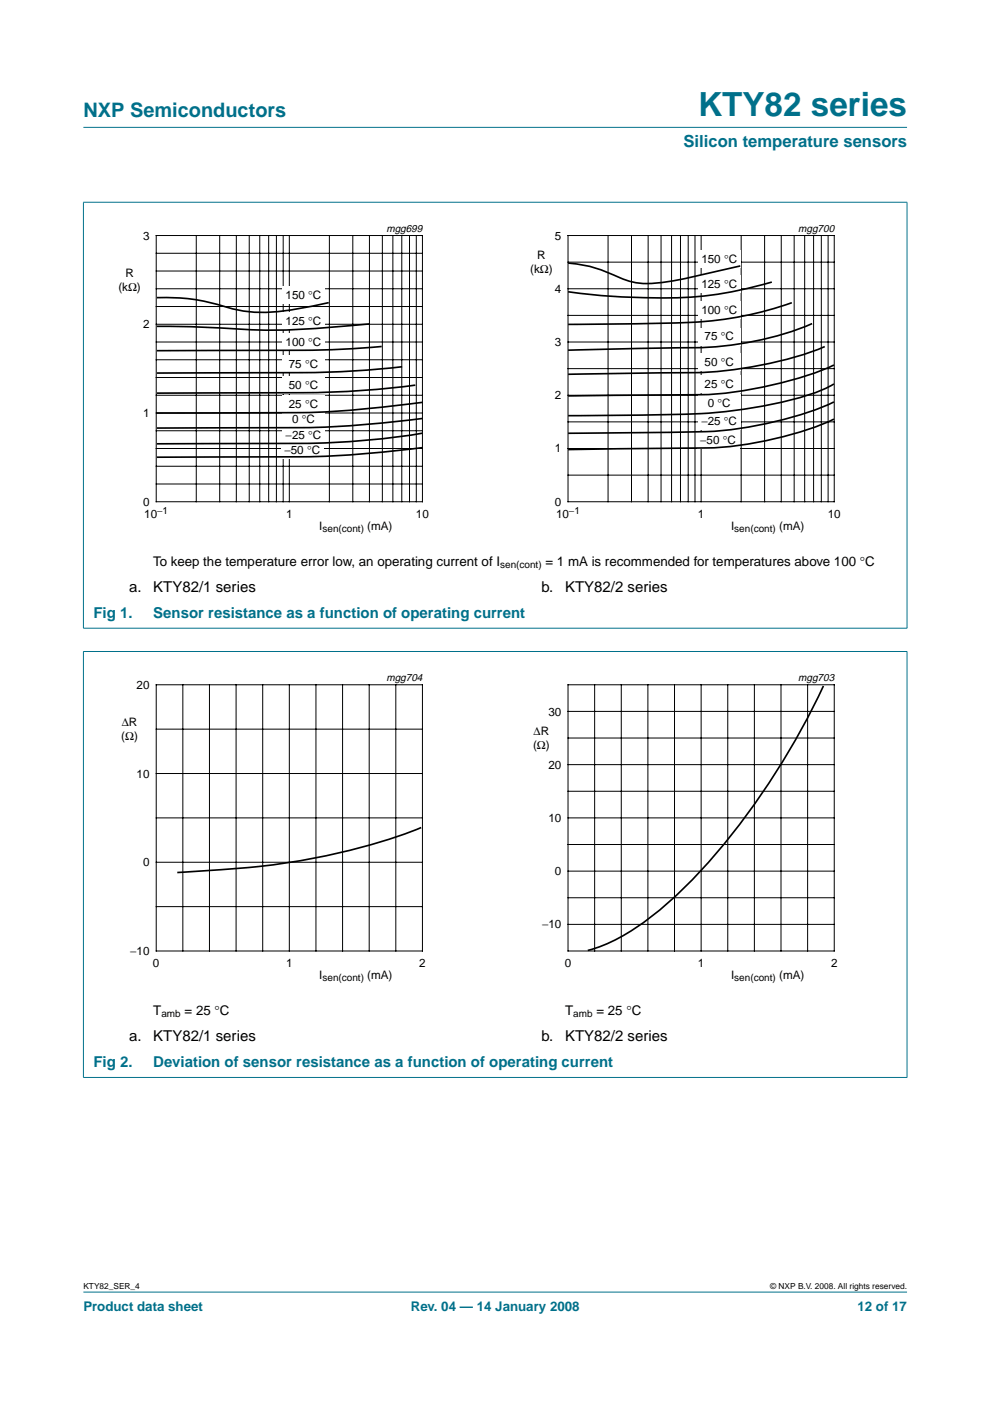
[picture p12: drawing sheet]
<svg xmlns="http://www.w3.org/2000/svg" width="210mm" height="297mm" viewBox="0 0 210 297" stroke-linecap="round" stroke-linejoin="round" font-family="sans-serif">
<g fill="#00708a" stroke="#00708a" stroke-width=".21">
<path d="M17.7 273.9h174.6z"/>
<path d="M17.7 27h174.6z"/>
<path d="M17.7 42.9v90.2z"/>
<path d="M192.3 42.9v90.2z"/>
<path d="M17.6 42.9h174.8z"/>
<path d="M17.6 133.2h174.8z"/>
</g>
<path d="M20.4 47.1h81.9v66.3h-81.9z" fill="none" stroke="#fff" stroke-width=".21"/>
<g fill="none" stroke="#000" stroke-width=".21">
<path d="M33.1 49.9h56.5v56.5h-56.5zM33.1 57.5h56.5M33.1 53.7h56.5M41.6 49.9v56.5M46.6 49.9v56.5M50.1 49.9v56.5M52.8 49.9v56.5M55.1 49.9v56.5M57 49.9v56.5M58.6 49.9v56.5M60 49.9v56.5M61.3 49.9v56.5"/>
<path d="M69.8 49.9v56.5M74.8 49.9v56.5M78.3 49.9v56.5M81.1 49.9v56.5M83.3 49.9v56.5M85.2 49.9v56.5M86.8 49.9v56.5M88.3 49.9v56.5M33.1 76.3h56.5M33.1 72.5h56.5M33.1 68.8h56.5M33.1 65h56.5"/>
<path d="M33.1 61.2h56.5M33.1 98.9h56.5M33.1 95.1h56.5M33.1 91.3h56.5M33.1 87.6h56.5M33.1 80h56.5M33.1 83.8h56.5M33.1 102.6h56.5"/>
</g>
<g fill="#fff">
<path d="M59.8 60.8h9.1v3.6h-9.1z"/>
<path d="M59.8 66.2h9.1v3.7h-9.1z"/>
<path d="M59.8 70.7h9.1v3.6h-9.1z"/>
<path d="M59.8 75.4h9.1v3.7h-9.1z"/>
<path d="M59.8 79.9h9.1v3.6h-9.1z"/>
<path d="M59.8 83.9h9.1v3.7h-9.1z"/>
<path d="M59.8 87.2h9.1v3.6h-9.1z"/>
<path d="M59.8 90.5h9.1v3.7h-9.1z"/>
<path d="M59.6 93.7h9v3.6h-9z"/>
</g>
<path d="M33.3 63.1a42.8 42.8 0 0 1 16.1 2.4 32.8 32.8 0 0 0 14.9-.2l5.4-1.1M78.4 68.7a164.9 164.9 0 0 1-28.1 1l-9.7-.4-7.3-.1M80.9 73.5a247.6 247.6 0 0 1-26.9 .8l-20.7 .1M85.3 77.8a231.2 231.2 0 0 1-31.3 1.2l-20.7 .1M88.1 81.7a209.3 209.3 0 0 1-31.8 1.6l-23 .1M89.6 94.9a227.4 227.4 0 0 1-35.6 2h-20.7M89.6 91.8a179.8 179.8 0 0 1-33.3 2.2l-23 .1M89.6 88.7a227.4 227.4 0 0 1-35.6 2l-20.7 .1M89.6 85.3a222.9 222.9 0 0 1-38 2.2l-18.3 .1" fill="none" stroke="#000" stroke-width=".35"/>
<path d="M107.7 47.1h81.9v66.3h-81.9z" fill="none" stroke="#fff" stroke-width=".21"/>
<g fill="none" stroke="#000" stroke-width=".21">
<path d="M120.4 49.9h56.5v56.5h-56.5zM120.4 55.6h56.5M128.9 49.9v56.5M133.9 49.9v56.5M137.4 49.9v56.5M140.2 49.9v56.5M142.4 49.9v56.5M144.3 49.9v56.5M145.9 49.9v56.5M147.4 49.9v56.5M148.7 49.9v56.5M157.1 49.9v56.5"/>
<path d="M162.1 49.9v56.5M165.6 49.9v56.5M168.4 49.9v56.5M170.6 49.9v56.5M172.5 49.9v56.5M174.1 49.9v56.5M175.6 49.9v56.5M120.4 66.9h56.5M120.4 78.2h56.5M120.4 61.2h56.5M120.4 72.5h56.5M120.4 89.4h56.5"/>
<path d="M120.4 83.8h56.5M120.4 95.1h56.5M120.4 100.7h56.5"/>
</g>
<g fill="#fff">
<path d="M148 53.1h9v3.6h-9z"/>
<path d="M148 58.4h9v3.7h-9z"/>
<path d="M148 63.9h9v3.6h-9z"/>
<path d="M148 69.5h9v3.7h-9z"/>
<path d="M148 75h9v3.6h-9z"/>
<path d="M148 79.6h9v3.6h-9z"/>
<path d="M148 83.6h9v3.7h-9z"/>
<path d="M148 87.5h9v3.6h-9z"/>
<path d="M147.7 91.5h9.1v3.6h-9.1z"/>
</g>
<path d="M120.5 55.8a31 31 0 0 1 11.7 3.4 15.5 15.5 0 0 0 8.7 .6l5.6-1 10.5-2.4M163.6 59.8a80.6 80.6 0 0 1-28.7 3.3l-7.7-.5-6.7-.7M167.9 64.2a77.6 77.6 0 0 1-26.7 4.3l-20.7 .3M172.2 68.6a69.4 69.4 0 0 1-28.4 5.1l-23.3 .5M174.9 73.5a84.6 84.6 0 0 1-33.1 5.5l-21.3 .4M176.8 77.4a81.3 81.3 0 0 1-33.8 6.3l-22.5 .2M176.8 88.9a75.4 75.4 0 0 1-32.4 6.1l-23.9 .3M176.8 85.2a81.2 81.2 0 0 1-34.5 6.5l-21.8 .2M176.8 81.4a43.8 43.8 0 0 1-14 4.5 116.3 116.3 0 0 1-24.4 2.1l-17.9 .1M174.6 145.4a154.8 154.8 0 0 1-29.5 42.8 53.5 53.5 0 0 1-18.3 12.6l-2.2 .7M89.3 175.5a140.5 140.5 0 0 1-44.3 9l-7.4 .5" fill="none" stroke="#000" stroke-width=".35"/>
<g fill="#00708a" stroke="#00708a" stroke-width=".21">
<path d="M17.7 138.2v90.2z"/>
<path d="M192.3 138.2v90.2z"/>
<path d="M17.6 138.1h174.8z"/>
<path d="M17.6 228.4h174.8z"/>
</g>
<g fill="none" stroke="#000" stroke-width=".21">
<path d="M33.1 145.2h56.5v56.4h-56.5zM33.1 154.6h56.5M38.8 145.2v56.4M44.4 145.2v56.4M50.1 145.2v56.4M55.7 145.2v56.4M61.3 145.2v56.4M67 145.2v56.4M72.6 145.2v56.4M78.3 145.2v56.4M83.9 145.2v56.4M120.4 145.2h56.5v56.4h-56.5z"/>
<path d="M120.4 150.8h56.5M120.4 156.5h56.5M126.1 145.2v56.4M131.7 145.2v56.4M137.4 145.2v56.4M143 145.2v56.4M148.7 145.2v56.4M154.3 145.2v56.4M159.9 145.2v56.4M165.6 145.2v56.4M171.2 145.2v56.4M33.1 164h56.5"/>
<path d="M33.1 173.4h56.5M120.4 173.4h56.5M120.4 162.1h56.5M120.4 167.8h56.5M120.4 179.1h56.5M33.1 182.8h56.5M33.1 192.2h56.5M120.4 184.7h56.5M120.4 196h56.5M120.4 190.3h56.5"/>
</g>
<path d="M20.4 142.4h81.9v66.3h-81.9zM107.7 142.4h81.9v66.3h-81.9z" fill="none" stroke="#fff" stroke-width=".21"/>
<text font-size="7.1" fill="#00708a" x="148" y="24.7">KTY82 series</text>
<text font-size="4.2" fill="#00708a" x="17.7" y="24.9">NXP Semiconductors</text>
<text font-size="3.5" fill="#00708a" x="144.9" y="31.1">Silicon temperature sensors</text>
<g font-size="3.2">
<text x="27.4" y="125.4">a.</text>
<text x="32.5" y="125.4">KTY82/1 series</text>
<text x="114.8" y="125.4">b.</text>
<text x="119.8" y="125.4">KTY82/2 series</text>
<text x="27.4" y="220.7">a.</text>
<text x="32.5" y="220.7">KTY82/1 series</text>
<text x="114.8" y="220.7">b.</text>
<text x="119.8" y="220.7">KTY82/2 series</text>
</g>
<g font-size="3.2" fill="#00708a">
<text x="19.8" y="131.1">Fig 1.</text>
<text x="32.5" y="131.1">Sensor resistance as a function of operating current</text>
<text x="19.8" y="226.3">Fig 2.</text>
<text x="32.5" y="226.3">Deviation of sensor resistance as a function of operating current</text>
</g>
<g font-size="2.8">
<text x="32.5" y="119.9">To keep the temperature error low, an operating current of I</text>
<text x="115.6" y="119.9">= 1 mA is recommended for temperatures above 100 °C</text>
<text x="32.5" y="215.2">T</text>
<text x="39.1" y="215.2">= 25 °C</text>
<text x="119.8" y="215.2">T</text>
<text x="126.4" y="215.2">= 25 °C</text>
</g>
<g font-size="2.8" fill="#00708a">
<text x="17.7" y="278">Product data sheet</text>
<text x="87.1" y="278">Rev. 04 — 14 January 2008</text>
<text x="181.8" y="278">12 of 17</text>
</g>
<g font-size="2.5">
<text x="30.3" y="50.8">3</text>
<text x="117.7" y="50.8">5</text>
<text x="26.6" y="58.7">R</text>
<text x="112.4" y="57.9">(kΩ)</text>
<text x="113.9" y="54.9">R</text>
<text x="148.7" y="55.7">150 °C</text>
<text x="25.1" y="61.7">(kΩ)</text>
<text x="60.6" y="63.4">150 °C</text>
<text x="117.7" y="62.1">4</text>
<text x="148.7" y="61.1">125 °C</text>
<text x="30.3" y="69.6">2</text>
<text x="60.6" y="68.9">125 °C</text>
<text x="148.7" y="66.5">100 °C</text>
<text x="60.6" y="73.3">100 °C</text>
<text x="117.7" y="73.4">3</text>
<text x="149.4" y="72.1">75 °C</text>
<text x="149.4" y="77.6">50 °C</text>
<text x="61.2" y="78">75 °C</text>
<text x="61.2" y="82.5">50 °C</text>
<text x="149.4" y="82.2">25 °C</text>
<text x="30.3" y="88.4">1</text>
<text x="61.2" y="86.5">25 °C</text>
<text x="61.9" y="89.8">0 °C</text>
<text x="117.7" y="84.6">2</text>
<text x="150.1" y="86.2">0 °C</text>
<text x="60.6" y="93.1">−</text>
<text x="61.9" y="93.1">25 °C</text>
<text x="117.7" y="95.9">1</text>
<text x="148.5" y="94.1">−50 °C</text>
<text x="148.7" y="90.1">−25 °C</text>
<text x="60.3" y="96.3">−</text>
<text x="61.7" y="96.3">50 °C</text>
<text x="30.3" y="107.2">0</text>
<text x="117.7" y="107.2">0</text>
<text x="30.6" y="109.8">10</text>
<text x="60.7" y="109.8">1</text>
<text x="67.7" y="112.3">I</text>
<text x="77.9" y="112.3">(mA)</text>
<text x="88.2" y="109.8">10</text>
<text x="117.9" y="109.8">10</text>
<text x="148" y="109.8">1</text>
<text x="155" y="112.3">I</text>
<text x="165.2" y="112.3">(mA)</text>
<text x="175.5" y="109.8">10</text>
<text x="29" y="146">20</text>
<text x="25.8" y="153.9">∆R</text>
<text x="113.1" y="155.8">∆R</text>
<text x="116.3" y="151.7">30</text>
<text x="25.7" y="156.9">(Ω)</text>
<text x="113" y="158.8">(Ω)</text>
<text x="29" y="164.8">10</text>
<text x="116.3" y="163">20</text>
<text x="116.3" y="174.3">10</text>
<text x="30.3" y="183.7">0</text>
<text x="117.7" y="185.6">0</text>
<text x="114.9" y="196.9">−10</text>
<text x="27.6" y="202.5">−10</text>
<text x="32.4" y="205">0</text>
<text x="60.7" y="205">1</text>
<text x="67.7" y="207.6">I</text>
<text x="77.9" y="207.6">(mA)</text>
<text x="88.9" y="205">2</text>
<text x="119.7" y="205">0</text>
<text x="148" y="205">1</text>
<text x="155" y="207.6">I</text>
<text x="165.2" y="207.6">(mA)</text>
<text x="176.2" y="205">2</text>
</g>
<g font-size="2.2">
<text x="81.9" y="49.1">mgg699</text>
<text x="169.2" y="49.1">mgg700</text>
<text x="81.9" y="144.3">mgg704</text>
<text x="169.2" y="144.3">mgg703</text>
</g>
<g font-size="2.1">
<text x="33.3" y="109">−1</text>
<text x="68.4" y="112.8">sen(cont)</text>
<text x="120.6" y="109">−1</text>
<text x="155.7" y="112.8">sen(cont)</text>
<text x="106" y="120.4">sen(cont)</text>
<text x="68.4" y="208.1">sen(cont)</text>
<text x="155.7" y="208.1">sen(cont)</text>
<text x="34.2" y="215.7">amb</text>
<text x="121.5" y="215.7">amb</text>
</g>
<g font-size="1.8">
<text x="17.7" y="273.4">KTY82_SER_4</text>
<text x="163.3" y="273.4">© NXP B.V. 2008. All rights reserved.</text>
</g>
</svg>
